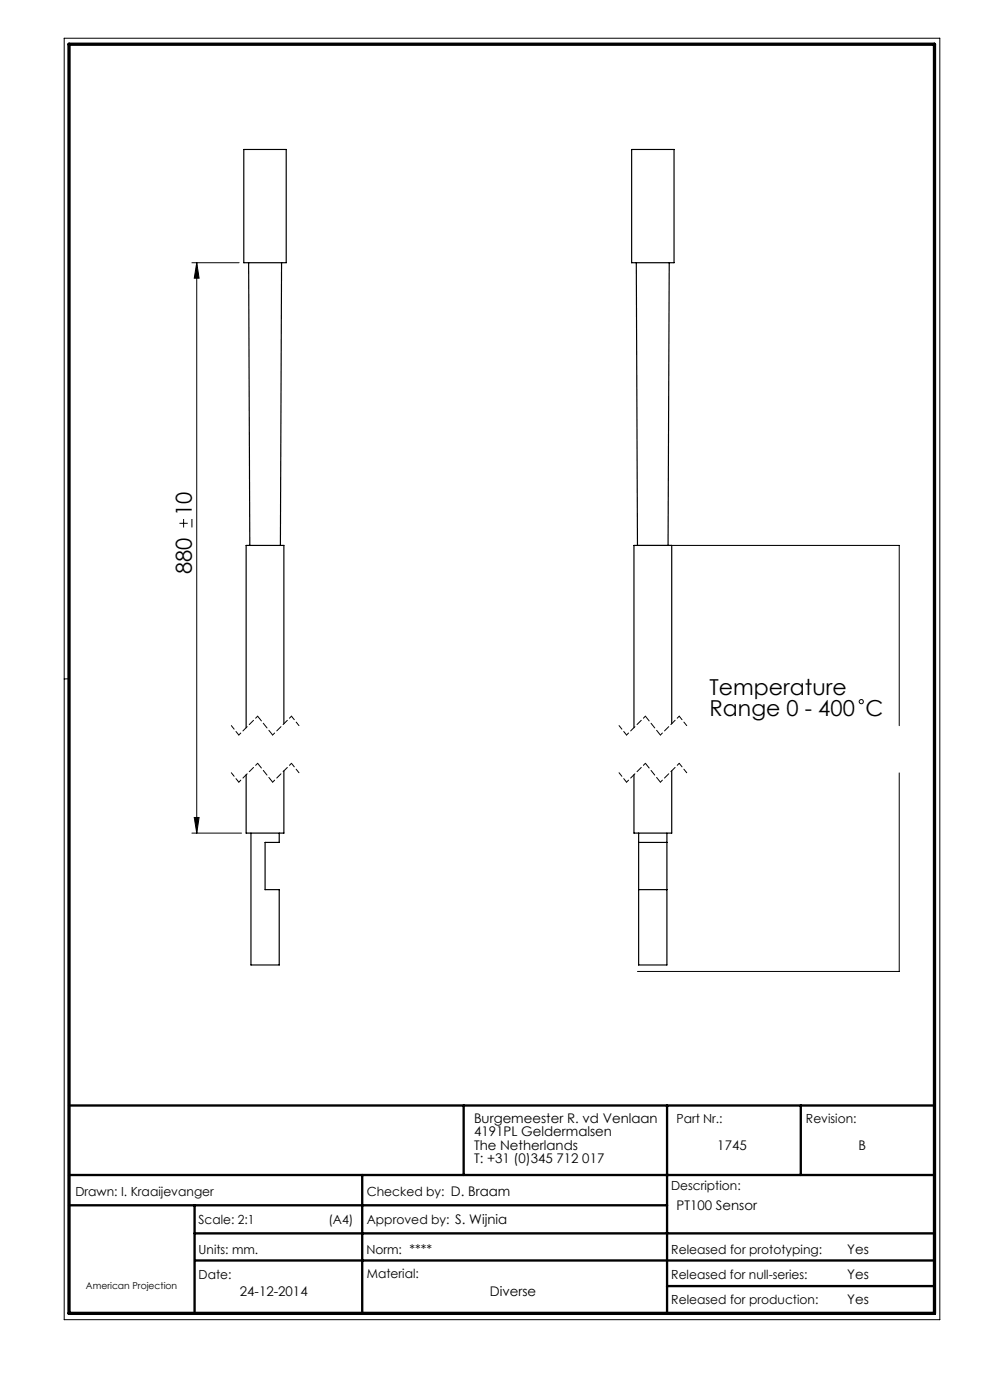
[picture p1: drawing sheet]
<svg xmlns="http://www.w3.org/2000/svg" width="210mm" height="297mm" viewBox="0 0 210 297" stroke-linecap="round" stroke-linejoin="round" font-family="sans-serif">
<g fill="none" stroke="#000" stroke-width=".21">
<path d="M13.6 8.1h185.8v271.9h-185.8zM40.7 55.7h10M41.7 55.7l.5 3.3h-1zM41.7 55.7v121M38.1 111h1.7M38.9 110.1v1.8M40.7 110.1v1.8M135.2 115.7h55.5v38.2M14.6 144h-1M40.7 176.7h10.5M41.2 173.4h1l-.5 3.3zM190.7 164v42.1h-55.5"/>
<circle cx="182.7" cy="148.9" r=".44"/>
</g>
<path d="M14.6 234.5h183.6M98.4 234.5v14.8M141.5 234.5v44.1M169.9 234.5v14.8M14.6 249.3h183.6M14.6 255.7h126.9M41.3 255.7v22.9M76.8 249.3v29.3M41.3 261.7h156.9M41.4 267.4h156.8M141.5 272.8h56.7" fill="none" stroke="#000" stroke-width=".5"/>
<path d="M14.6 9.4h183.6v269.2h-183.6z" fill="none" stroke="#000" stroke-width=".7"/>
<path d="M50.7 155.9l-1.6-2M63.4 153.9l-1.6-2M132.9 155.9l-1.6-2M145.7 153.9l-1.6-2M50.7 165.9l-1.6-2M63.4 163.9l-1.6-2M132.9 165.9l-1.6-2M145.7 163.9l-1.6-2" fill="none" stroke="#000" stroke-width=".21" stroke-dasharray="1.3 .6" stroke-dashoffset=".3"/>
<path d="M54.7 151.9l-4 4M61.8 151.9l-4 4M136.9 151.9l-4 4M144.1 151.9l-4 4M54.7 161.9l-4 4M61.8 161.9l-4 4M136.9 161.9l-4 4M144.1 161.9l-4 4" fill="none" stroke="#000" stroke-width=".21" stroke-dasharray="1.3 .6" stroke-dashoffset=".7"/>
<path d="M57.8 155.9l-3.1-4M140.1 155.9l-3.2-4M57.8 165.9l-3.1-4M140.1 165.9l-3.2-4" fill="none" stroke="#000" stroke-width=".21" stroke-dasharray="1.3 .6"/>
<path d="M41.7 55.7l.5 3.3h-1zM41.2 173.4h1l-.5 3.3z" fill="#000"/>
<g fill="none" stroke="#000" stroke-width=".25">
<path d="M51.7 31.7h9v24h-9zM134 31.7h9v24h-9zM52.7 55.7l.3 60M59.7 55.7l-.2 60M135 55.7l.2 60M142 55.7l-.3 60M60.2 153.5v-37.8h-8v38.7M142.5 153.5v-37.8h-8v38.7M53.2 176.7v28h6v-16h-3v-10h3v-2M60.2 163.5v13.2h-8v-12.3M135.5 176.7v28h6v-28M135.5 178.7h6"/>
<path d="M142.5 163.5v13.2h-8v-12.3M135.5 188.7h6"/>
</g>
<g font-size="4.7">
<text x="40.7" y="109.5" transform="rotate(-90 40.7 109.5)">10</text>
<text x="40.7" y="121.9" transform="rotate(-90 40.7 121.9)">880</text>
<text x="150.5" y="147.4">Temperature</text>
<text x="150.5" y="151.9">Range 0 - 400 C</text>
</g>
<g font-size="2.8">
<text x="100.5" y="238.2">Burgemeester R. vd Venlaan</text>
<text x="100.5" y="241.1">4191PL Geldermalsen</text>
<text x="100.5" y="243.9">The Netherlands</text>
<text x="152.2" y="243.9">1745</text>
<text x="182.1" y="243.9">B</text>
<text x="100.5" y="246.7">T: +31 (0)345 712 017</text>
<text x="143.5" y="256.7">PT100 Sensor</text>
<text x="179.7" y="266">Yes</text>
<text x="50.9" y="275">24-12-2014</text>
<text x="103.9" y="275">Diverse</text>
<text x="179.7" y="271.4">Yes</text>
<text x="179.7" y="276.6">Yes</text>
</g>
<g font-size="2.7">
<text x="143.5" y="238.2">Part Nr.:</text>
<text x="171" y="238.2">Revision:</text>
<text x="16" y="253.7">Drawn: I. Kraaijevanger</text>
<text x="77.8" y="253.7">Checked by: D. Braam</text>
<text x="142.4" y="252.5">Description:</text>
<text x="42.1" y="259.7">Scale: 2:1</text>
<text x="69.7" y="259.7">(A4)</text>
<text x="77.8" y="259.7">Approved by: S. Wijnia</text>
<text x="42.1" y="266">Units: mm.</text>
<text x="77.7" y="266">Norm: ****</text>
<text x="142.4" y="266">Released for prototyping:</text>
<text x="42.1" y="271.3">Date:</text>
<text x="77.8" y="271">Material:</text>
<text x="142.4" y="271.3">Released for null-series:</text>
<text x="142.4" y="276.6">Released for production:</text>
</g>
<text font-size="2" x="18.2" y="273.4">American Projection</text>
</svg>
